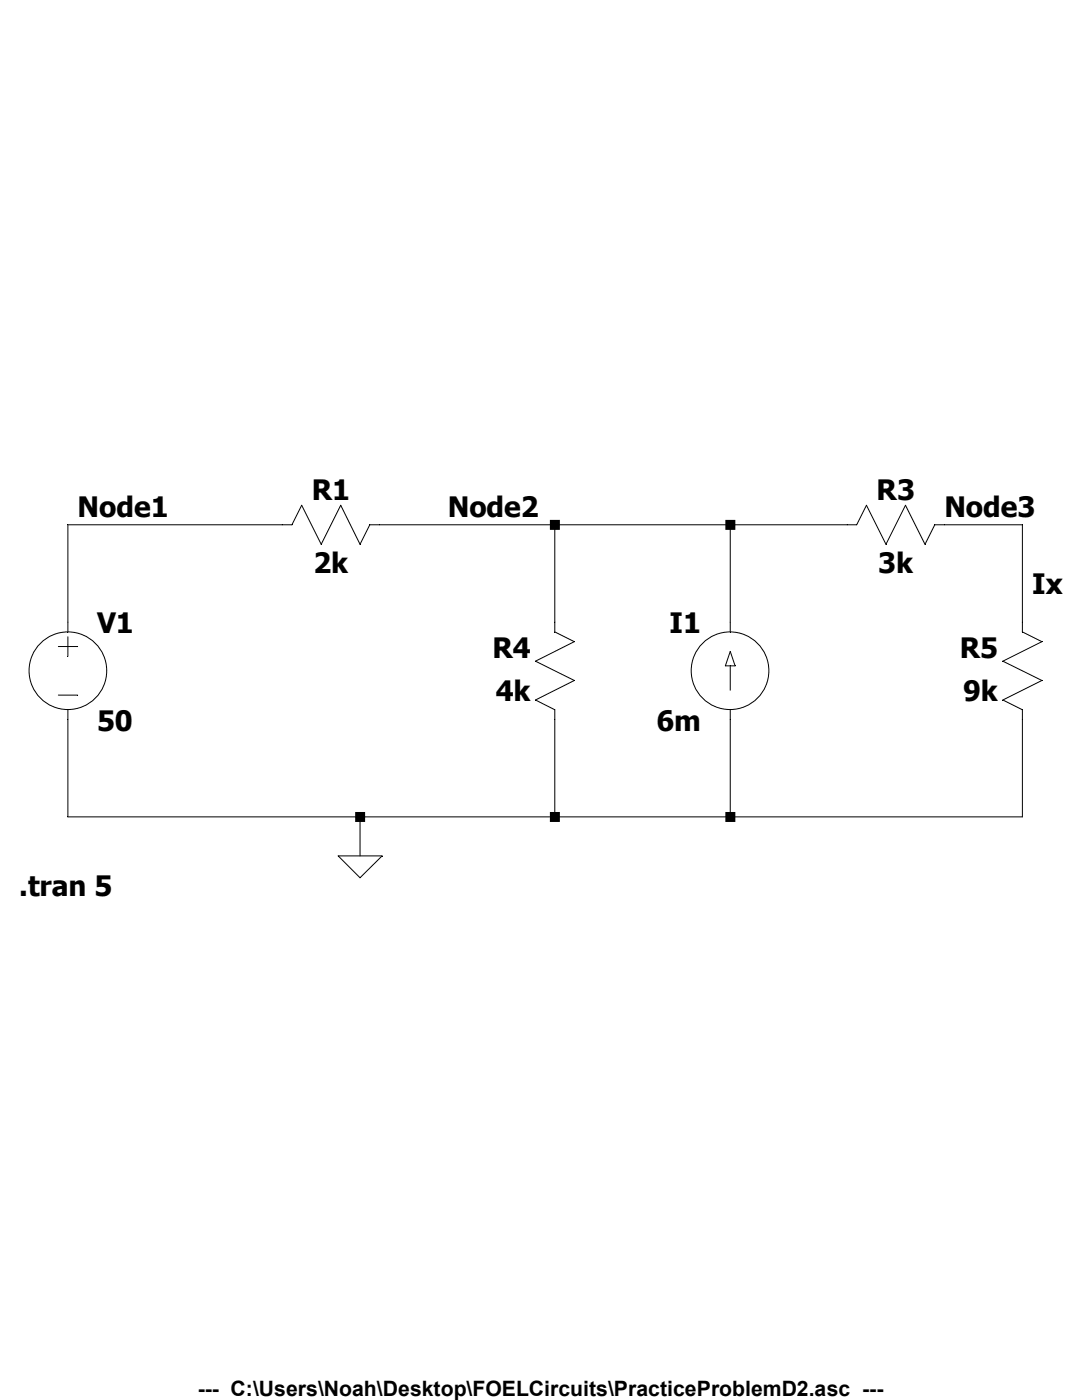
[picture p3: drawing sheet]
<svg xmlns="http://www.w3.org/2000/svg" width="216mm" height="279mm" viewBox="0 0 216 279" stroke-linecap="round" stroke-linejoin="round" font-family="sans-serif">
<g fill="none" stroke="#000" stroke-width=".2">
<path d="M110.7 104.7v21.4l3.9 2-7.8 3.9 7.8 3.8-7.8 3.9 3.9 1.9v21.4M145.7 104.7v21.4M11.6 129h3.9M11.6 138.7h3.9M13.5 126.1v-21.4h44.8l1.9-3.9 3.9 7.8 3.9-7.8 3.8 7.8 2-3.9h97.1l2-3.9 3.9 7.8 3.9-7.8 3.9 7.8 1.9-3.9h17.5v21.4l3.9 2-7.8 3.9 7.8 3.8-7.8 3.9 3.9 1.9v21.4h-190.5v-21.4M13.5 127.1v3.9M145.7 130l1 2.9h-2zM145.7 132.9v4.9M145.7 141.6v21.4M67.5 170.8h8.7l-4.4 4.4zM71.8 163v7.8"/>
<circle cx="13.5" cy="133.9" r="7.7"/>
<circle cx="145.7" cy="133.9" r="7.7"/>
</g>
<path d="M70.9 162.1h2v1.9h-2zM109.7 103.8h2v1.9h-2zM109.7 162.1h2v1.9h-2zM144.7 103.8h2v1.9h-2zM144.7 162.1h2v1.9h-2z" fill-rule="evenodd" fill="#000"/>
<g font-size="5.6">
<text x="62.2" y="99.7">R1</text>
<text x="174.9" y="99.7">R3</text>
<text x="15.5" y="103.1">Node1</text>
<text x="89.3" y="103.1">Node2</text>
<text x="188.4" y="103.1">Node3</text>
<text x="62.6" y="114.3">2k</text>
<text x="175.3" y="114.3">3k</text>
<text x="206" y="118.6">Ix</text>
<text x="19.4" y="126.4">V1</text>
<text x="98.3" y="131.3">R4</text>
<text x="133.6" y="126.4">I1</text>
<text x="191.5" y="131.3">R5</text>
<text x="98.9" y="140">4k</text>
<text x="192.2" y="140">9k</text>
<text x="19.4" y="145.8">50</text>
<text x="131" y="145.8">6m</text>
<text x="3.9" y="178.9">.tran 5</text>
</g>
<text font-size="4.2" x="39.4" y="278.7">--- C:\Users\Noah\Desktop\FOELCircuits\PracticeProblemD2.asc ---</text>
</svg>
